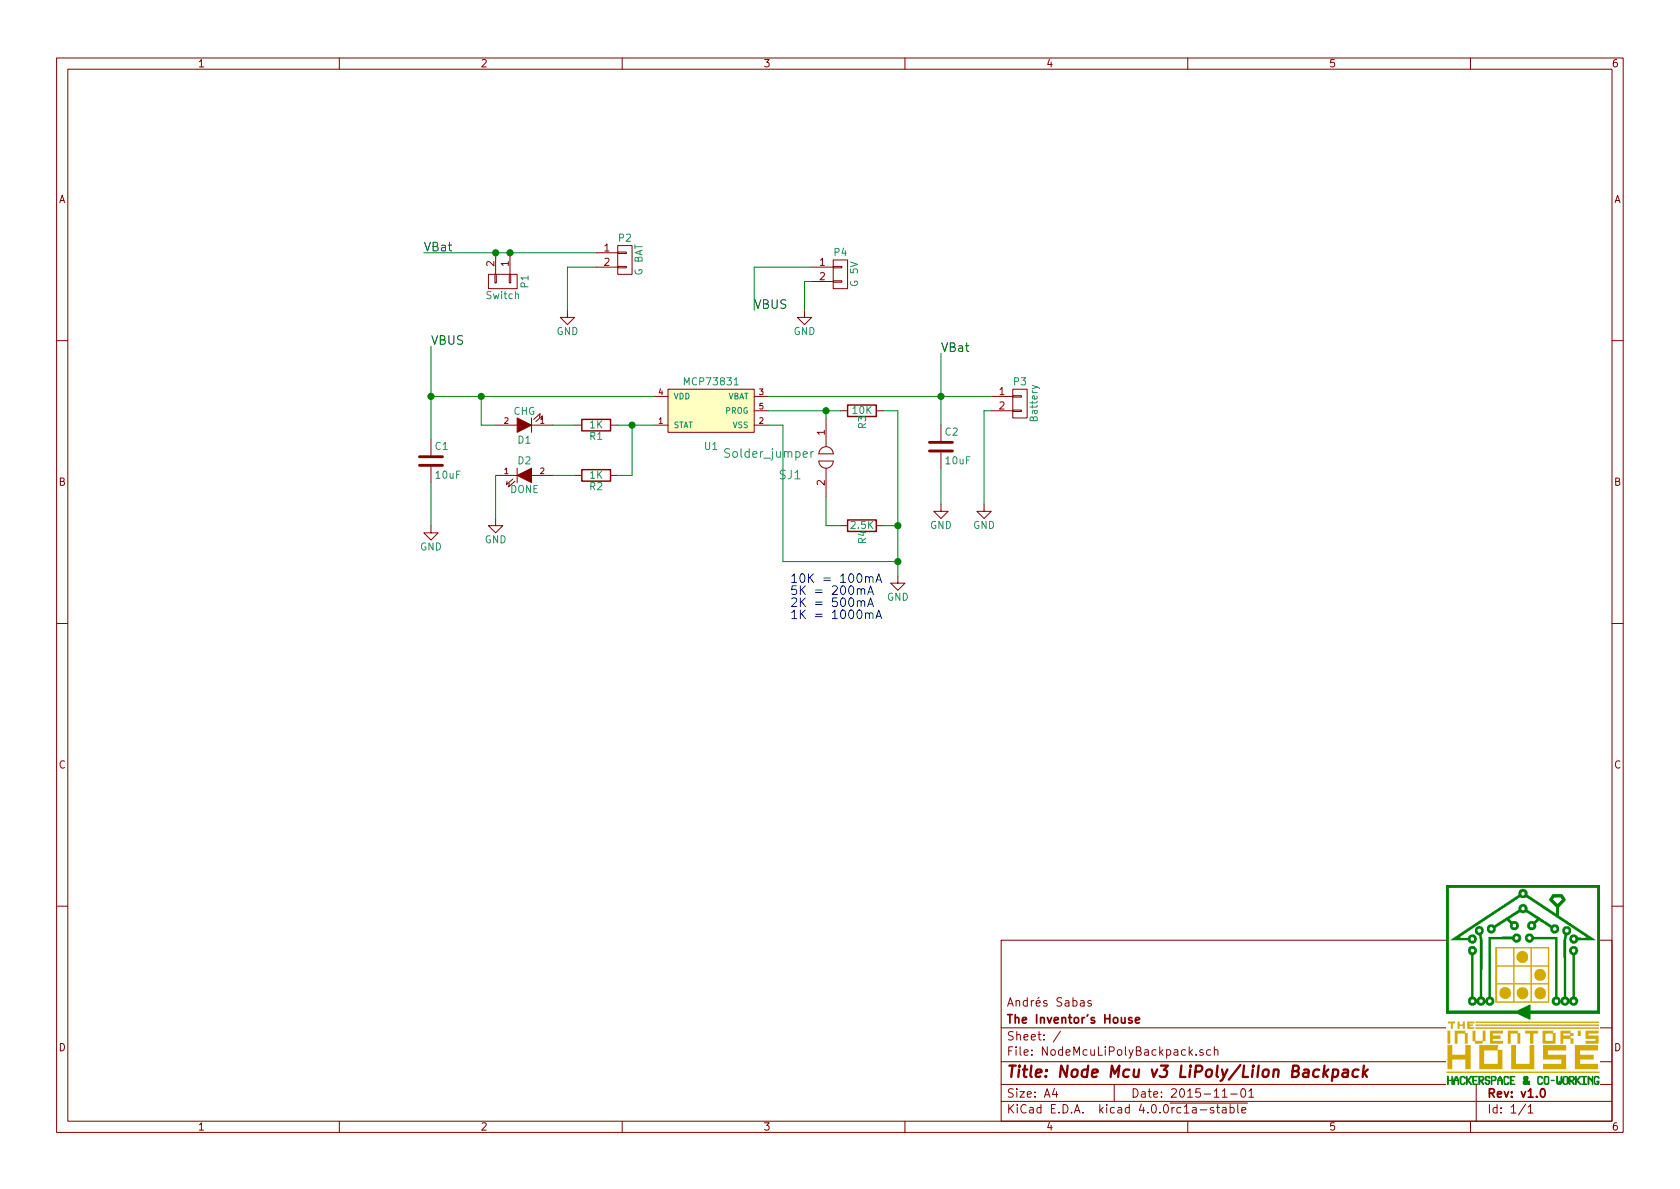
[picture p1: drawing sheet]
EESchema Schematic File Version 2
LIBS:power
LIBS:device
LIBS:transistors
LIBS:conn
LIBS:linear
LIBS:regul
LIBS:74xx
LIBS:cmos4000
LIBS:adc-dac
LIBS:memory
LIBS:xilinx
LIBS:microcontrollers
LIBS:dsp
LIBS:microchip
LIBS:analog_switches
LIBS:motorola
LIBS:texas
LIBS:intel
LIBS:audio
LIBS:interface
LIBS:digital-audio
LIBS:philips
LIBS:display
LIBS:cypress
LIBS:siliconi
LIBS:opto
LIBS:atmel
LIBS:contrib
LIBS:valves
LIBS:open-project
LIBS:NodeMcuLiPolyBackpack-cache
EELAYER 25 0
EELAYER END
$Descr A4 11693 8268
encoding utf-8
Sheet 1 1
Title "Node Mcu v3 LiPoly/LiIon Backpack"
Date "2015-11-01"
Rev "v1.0"
Comp "The Inventor's House"
Comment1 "Andrés Sabas"
Comment2 ""
Comment3 ""
Comment4 ""
$EndDescr
$Comp
L MCP73831 U1
U 1 1
P 4950 2850
F 0 "U1" H 4950 2600 50  0000 C CNN
F 1 "MCP73831" H 4950 3050 50  0000 C CNN
F 2 "Housings_SOT-23_SOT-143_TSOT-6:SOT-23-5" H 4950 2850 60  0001 C CNN
F 3 "" H 4950 2850 60  0000 C CNN
	1    4950 2850
	1    0    0    -1  
$EndComp
$Comp
L R R3
U 1 1
P 6000 2850
F 0 "R3" H 6080 2850 50  0000 C CNN
F 1 "10K" V 6000 2850 50  0000 C CNN
F 2 "Resistors_SMD:R_0603_HandSoldering" V 5930 2850 30  0001 C CNN
F 3 "" H 6000 2850 30  0000 C CNN
	1    6000 2850
	0    1    1    0   
$EndComp
$Comp
L R R4
U 1 1
P 6000 3650
F 0 "R4" H 6080 3650 50  0000 C CNN
F 1 "2.5K" V 6000 3650 50  0000 C CNN
F 2 "Resistors_SMD:R_0603_HandSoldering" V 5930 3650 30  0001 C CNN
F 3 "" H 6000 3650 30  0000 C CNN
	1    6000 3650
	0    1    1    0   
$EndComp
$Comp
L R R2
U 1 1
P 4150 3300
F 0 "R2" V 4230 3300 50  0000 C CNN
F 1 "1K" V 4150 3300 50  0000 C CNN
F 2 "Resistors_SMD:R_0603_HandSoldering" V 4080 3300 30  0001 C CNN
F 3 "" H 4150 3300 30  0000 C CNN
	1    4150 3300
	0    1    1    0   
$EndComp
$Comp
L R R1
U 1 1
P 4150 2950
F 0 "R1" V 4230 2950 50  0000 C CNN
F 1 "1K" V 4150 2950 50  0000 C CNN
F 2 "Resistors_SMD:R_0603_HandSoldering" V 4080 2950 30  0001 C CNN
F 3 "" H 4150 2950 30  0000 C CNN
	1    4150 2950
	0    1    1    0   
$EndComp
$Comp
L C C1
U 1 1
P 3000 3200
F 0 "C1" H 3025 3300 50  0000 L CNN
F 1 "10uF" H 3025 3100 50  0000 L CNN
F 2 "Capacitors_SMD:C_0603_HandSoldering" H 3038 3050 30  0001 C CNN
F 3 "" H 3000 3200 60  0000 C CNN
	1    3000 3200
	1    0    0    -1  
$EndComp
$Comp
L C C2
U 1 1
P 6550 3100
F 0 "C2" H 6575 3200 50  0000 L CNN
F 1 "10uF" H 6575 3000 50  0000 L CNN
F 2 "Capacitors_SMD:C_0603_HandSoldering" H 6588 2950 30  0001 C CNN
F 3 "" H 6550 3100 60  0000 C CNN
	1    6550 3100
	1    0    0    -1  
$EndComp
Wire Wire Line
	3000 2750 4550 2750
Wire Wire Line
	3000 2400 3000 3050
$Comp
L LED D2
U 1 1
P 3650 3300
F 0 "D2" H 3650 3400 50  0000 C CNN
F 1 "DONE" H 3650 3200 50  0000 C CNN
F 2 "LEDs:LED-0603" H 3650 3300 60  0001 C CNN
F 3 "" H 3650 3300 60  0000 C CNN
	1    3650 3300
	1    0    0    -1  
$EndComp
$Comp
L LED D1
U 1 1
P 3650 2950
F 0 "D1" H 3650 3050 50  0000 C CNN
F 1 "CHG" H 3650 2850 50  0000 C CNN
F 2 "LEDs:LED-0603" H 3650 2950 60  0001 C CNN
F 3 "" H 3650 2950 60  0000 C CNN
	1    3650 2950
	-1   0    0    1   
$EndComp
$Comp
L CONN_01X02 P1
U 1 1
P 3500 1950
F 0 "P1" H 3500 2100 50  0000 C CNN
F 1 "Switch" V 3600 1950 50  0000 C CNN
F 2 "Pin_Headers:Pin_Header_Straight_1x02" H 3500 1950 60  0001 C CNN
F 3 "" H 3500 1950 60  0000 C CNN
	1    3500 1950
	0    1    1    0   
$EndComp
$Comp
L CONN_01X02 P3
U 1 1
P 7100 2800
F 0 "P3" H 7100 2950 50  0000 C CNN
F 1 "Battery" V 7200 2800 50  0000 C CNN
F 2 "open-project:CONN_JST-2_SMD" H 7100 2800 60  0001 C CNN
F 3 "" H 7100 2800 60  0000 C CNN
	1    7100 2800
	1    0    0    -1  
$EndComp
Wire Wire Line
	5350 2750 6900 2750
Wire Wire Line
	6550 2450 6550 2950
Connection ~ 6550 2750
Wire Wire Line
	4300 2950 4550 2950
Wire Wire Line
	4000 2950 3850 2950
Wire Wire Line
	4300 3300 4400 3300
Wire Wire Line
	4400 3300 4400 2950
Connection ~ 4400 2950
Wire Wire Line
	3450 2950 3350 2950
Wire Wire Line
	3350 2950 3350 2750
Connection ~ 3350 2750
Wire Wire Line
	3850 3300 4000 3300
$Comp
L GND #PWR01
U 1 1
P 3450 3600
F 0 "#PWR01" H 3450 3350 50  0001 C CNN
F 1 "GND" H 3450 3450 50  0000 C CNN
F 2 "" H 3450 3600 60  0000 C CNN
F 3 "" H 3450 3600 60  0000 C CNN
	1    3450 3600
	1    0    0    -1  
$EndComp
$Comp
L GND #PWR02
U 1 1
P 6550 3500
F 0 "#PWR02" H 6550 3250 50  0001 C CNN
F 1 "GND" H 6550 3350 50  0000 C CNN
F 2 "" H 6550 3500 60  0000 C CNN
F 3 "" H 6550 3500 60  0000 C CNN
	1    6550 3500
	1    0    0    -1  
$EndComp
Wire Wire Line
	6550 3250 6550 3500
$Comp
L GND #PWR03
U 1 1
P 6250 4000
F 0 "#PWR03" H 6250 3750 50  0001 C CNN
F 1 "GND" H 6250 3850 50  0000 C CNN
F 2 "" H 6250 4000 60  0000 C CNN
F 3 "" H 6250 4000 60  0000 C CNN
	1    6250 4000
	1    0    0    -1  
$EndComp
$Comp
L GND #PWR04
U 1 1
P 6850 3500
F 0 "#PWR04" H 6850 3250 50  0001 C CNN
F 1 "GND" H 6850 3350 50  0000 C CNN
F 2 "" H 6850 3500 60  0000 C CNN
F 3 "" H 6850 3500 60  0000 C CNN
	1    6850 3500
	1    0    0    -1  
$EndComp
Wire Wire Line
	6900 2850 6850 2850
Wire Wire Line
	6850 2850 6850 3500
Wire Wire Line
	6250 2850 6150 2850
Wire Wire Line
	5350 2850 5850 2850
Connection ~ 5750 2850
$Comp
L GND #PWR05
U 1 1
P 3000 3650
F 0 "#PWR05" H 3000 3400 50  0001 C CNN
F 1 "GND" H 3000 3500 50  0000 C CNN
F 2 "" H 3000 3650 60  0000 C CNN
F 3 "" H 3000 3650 60  0000 C CNN
	1    3000 3650
	1    0    0    -1  
$EndComp
Wire Wire Line
	3000 3350 3000 3650
$Comp
L GND #PWR06
U 1 1
P 3950 2150
F 0 "#PWR06" H 3950 1900 50  0001 C CNN
F 1 "GND" H 3950 2000 50  0000 C CNN
F 2 "" H 3950 2150 60  0000 C CNN
F 3 "" H 3950 2150 60  0000 C CNN
	1    3950 2150
	1    0    0    -1  
$EndComp
Wire Wire Line
	2950 1750 4150 1750
Text Label 2950 1750 0    60   ~ 0
VBat
Text Label 6550 2450 0    60   ~ 0
VBat
Connection ~ 3000 2750
Text Label 5250 2150 0    60   ~ 0
VBUS
Text Label 3000 2400 0    60   ~ 0
VBUS
Wire Wire Line
	5350 2950 5450 2950
Wire Wire Line
	5450 2950 5450 3900
Wire Wire Line
	3450 3300 3450 3600
Wire Wire Line
	4150 1850 3950 1850
Wire Wire Line
	3950 1850 3950 2150
$Comp
L CONN_01X02 P2
U 1 1
P 4350 1800
F 0 "P2" H 4350 1950 50  0000 C CNN
F 1 "G BAT" V 4450 1800 50  0000 C CNN
F 2 "Pin_Headers:Pin_Header_Straight_1x02" H 4350 1800 60  0001 C CNN
F 3 "" H 4350 1800 60  0000 C CNN
	1    4350 1800
	1    0    0    -1  
$EndComp
Wire Wire Line
	5250 1850 5250 2150
$Comp
L Solder_jumper SJ1
U 1 1
P 5750 3200
F 0 "SJ1" H 5500 3100 60  0000 C CNN
F 1 "Solder_jumper" H 5350 3250 60  0000 C CNN
F 2 "open-project:S_JUMPER_2" H 5350 3250 60  0001 C CNN
F 3 "" H 5350 3250 60  0000 C CNN
	1    5750 3200
	1    0    0    -1  
$EndComp
Wire Wire Line
	5750 2900 5750 2850
Wire Wire Line
	5750 3450 5750 3650
Wire Wire Line
	5750 3650 5850 3650
Wire Wire Line
	6250 2850 6250 4000
Wire Wire Line
	6150 3650 6250 3650
Connection ~ 6250 3650
Wire Wire Line
	5450 3900 6250 3900
Connection ~ 6250 3900
$Comp
L CONN_01X02 P4
U 1 1
P 5850 1900
F 0 "P4" H 5850 2050 50  0000 C CNN
F 1 "G 5V" V 5950 1900 50  0000 C CNN
F 2 "Pin_Headers:Pin_Header_Straight_1x02" H 5850 1900 60  0001 C CNN
F 3 "" H 5850 1900 60  0000 C CNN
	1    5850 1900
	1    0    0    -1  
$EndComp
Wire Wire Line
	5250 1850 5650 1850
$Comp
L GND #PWR07
U 1 1
P 5600 2150
F 0 "#PWR07" H 5600 1900 50  0001 C CNN
F 1 "GND" H 5600 2000 50  0000 C CNN
F 2 "" H 5600 2150 60  0000 C CNN
F 3 "" H 5600 2150 60  0000 C CNN
	1    5600 2150
	1    0    0    -1  
$EndComp
Wire Wire Line
	5650 1950 5600 1950
Wire Wire Line
	5600 1950 5600 2150
Wire Wire Line
	3450 1800 3450 1750
Connection ~ 3450 1750
Connection ~ 3550 1750
Text Notes 5500 4300 0    60   ~ 0
10K = 100mA\n5K = 200mA\n2K = 500mA\n1K = 1000mA
$EndSCHEMATC
